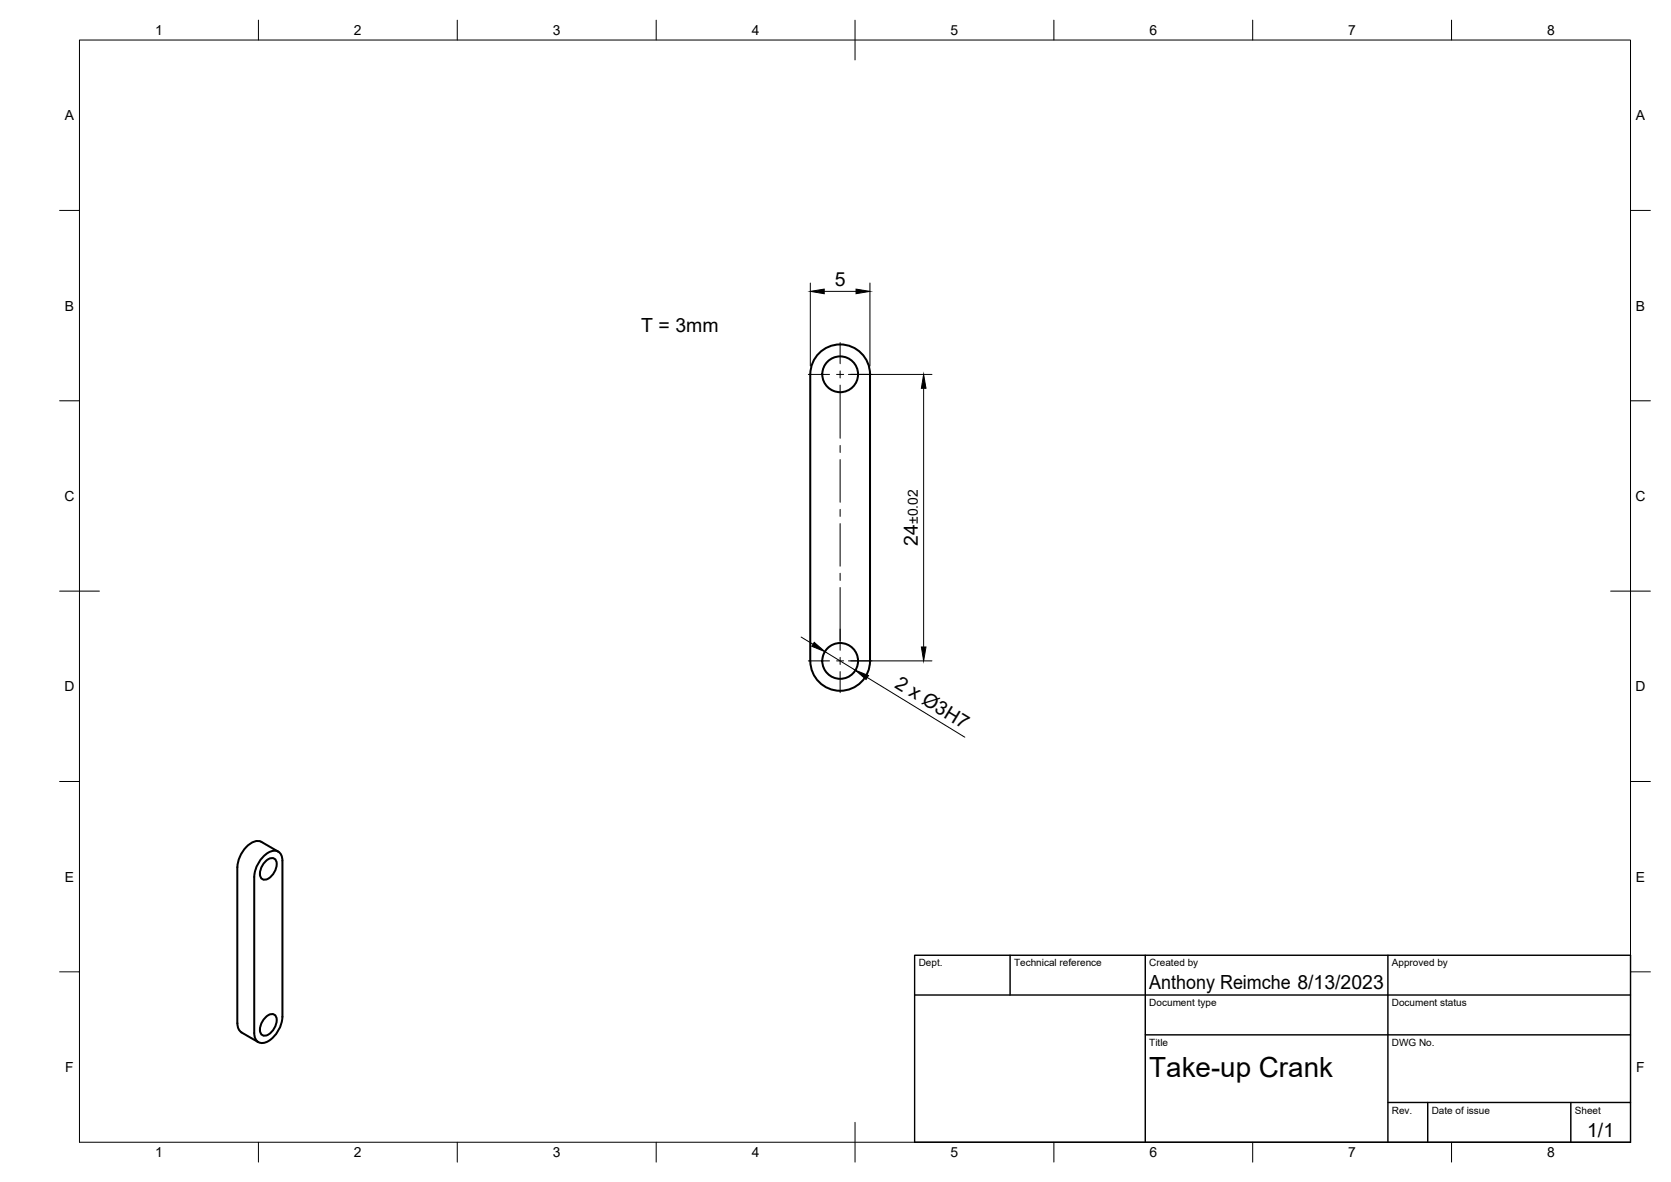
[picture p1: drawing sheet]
<svg xmlns="http://www.w3.org/2000/svg" width="420mm" height="297mm" viewBox="0 0 420 297" stroke-linecap="round" stroke-linejoin="round" font-family="sans-serif">
<!-- layer: Visible -->
<g fill="none" stroke="#000" stroke-width=".51">
<path d="M203.7 94.1l.1 72a7.5 7.5 0 0 0 7.5 7.5 7.5 7.5 0 0 0 7.5-7.5v-72M203.8 94.1a7.5 7.5 0 0 1 7.5-7.5 7.5 7.5 0 0 1 7.5 7.5M59.7 217.9v39.3M66.2 215.2a3.3 3.3 0 0 1 3.8-1.2 2.51 2.51 0 0 1 1 2.3v39.2a7.5 7.5 0 0 1-4.2 6.5 2.07 2.07 0 0 1-2.2-.4 2.07 2.07 0 0 1-.7-2v-39.2l.5-2.3 .8-1.6zM66.5 216.7a1.8 1.8 0 0 1 2.8-.6 3.9 3.9 0 0 1-2.9 5 1.8 1.8 0 0 1-.8-2.7zM70 214l-4.3-2.4a3.8 3.8 0 0 0-4.3 1.9l-1.4 2.5-.3 1.9M59.7 257.1a2.6 2.6 0 0 0 1 2.3l4.3 2.5M66.5 255.9a1.8 1.8 0 0 1 2.8-.6 3.9 3.9 0 0 1-2.9 5 1.8 1.8 0 0 1-.8-2.7z"/>
<circle cx="211.3" cy="94.1" r="4.5"/>
<circle cx="211.3" cy="166.1" r="4.5"/>
</g>
<!-- layer: BORDER -->
<g fill="none" stroke="#000" stroke-width=".25">
<path d="M20 10.1h390v276.9h-390zM65 5.1v5M115 5.1v5M165 5.1v5M215 5.1v10M265 5.1v5M315 5.1v5M365 5.1v5M15 52.9h5M410 52.9h5M15 100.7h5M410 100.7h5"/>
<path d="M15 148.6h10M405 148.6h10M15 196.4h5M410 196.4h5M15 244.2h5M410 244.2h5M65 287v5M115 287v5M165 287v5M215 282.1v9.9M265 287v5M315 287v5"/>
<path d="M365 287v5"/>
</g>
<!-- layer: TITLEBLOCK -->
<path d="M230 240.1h180v46.9h-180zM230 250h180M254 240.1v9.9M288 240.1v46.9M349 240.1v46.9M288 260.1h122M349 277.1h61M359 277.1v9.9M395 277.1v9.9" fill="none" stroke="#000" stroke-width=".36"/>
<!-- layer: Smart Centers -->
<g fill="none" stroke="#000" stroke-width=".25">
<path d="M203.2 94.1h5.4M210.4 94.1h1.7M211.2 86.1v5.3M211.2 93.2v1.8M211.2 96.8v13.3M213.9 94.1h5.3M211.2 111.9v1.8M211.2 115.5v10.7M211.2 128v1.8M211.2 131.6v10.7M211.2 144.1v1.8M211.2 147.6v15.8"/>
<path d="M203.2 166.1h5.4M210.4 166.1h1.7M211.2 165.2v1.8M211.2 168.8v5.3M213.9 166.1h5.3"/>
</g>
<!-- layer: FD_Dimensions -->
<path d="M203.8 71.1v20.9M207.2 73.2h8M218.7 71.1v20.9M213.3 94.1h21M232.2 97.6v65M201.4 160.1l3 1.8M207.4 163.8l7.7 4.6M213.3 166.1h21M218.1 170.3l24.5 15" fill="none" stroke="#000" stroke-width=".25"/>
<path d="M203.8 73.2l3.4-.5v1.1zM215.2 72.7l3.5 .5-3.5 .6zM232.2 94.1l.6 3.5h-1.1zM204.7 161.4l2.7 2.4-3.3-1.4zM215.1 168.4l3.3 1.4-.6 1zM231.7 162.6h1.1l-.6 3.5z" fill="#000" stroke="#000" stroke-width=".25"/>
<text font-size="7" x="289" y="270.6">Take-up Crank</text>
<g font-size="4.9">
<text x="209.9" y="71.8">5</text>
<text x="161.2" y="83.5">T = 3mm</text>
<text x="230.8" y="137.1" transform="rotate(-90 230.8 137.1)">24</text>
<text x="224.8" y="172.6" transform="rotate(31 224.8 172.6)">2 x Ø3H7</text>
<text x="289" y="248.5">Anthony Reimche 8/13/2023</text>
<text x="399.1" y="285.7">1/1</text>
</g>
<g font-size="3.5">
<text x="39" y="8.8">1</text>
<text x="89" y="8.8">2</text>
<text x="139" y="8.8">3</text>
<text x="189" y="8.8">4</text>
<text x="239" y="8.8">5</text>
<text x="289" y="8.8">6</text>
<text x="339" y="8.8">7</text>
<text x="389" y="8.8">8</text>
<text x="16.3" y="30.2">A</text>
<text x="411.3" y="30.2">A</text>
<text x="16.3" y="78">B</text>
<text x="411.3" y="78">B</text>
<text x="16.2" y="125.9">C</text>
<text x="411.2" y="125.9">C</text>
<text x="230.8" y="131.7" transform="rotate(-90 230.8 131.7)">±0.02</text>
<text x="16.2" y="173.7">D</text>
<text x="411.2" y="173.7">D</text>
<text x="16.3" y="221.6">E</text>
<text x="411.3" y="221.6">E</text>
<text x="16.4" y="269.4">F</text>
<text x="411.4" y="269.4">F</text>
<text x="39" y="290.8">1</text>
<text x="89" y="290.8">2</text>
<text x="139" y="290.8">3</text>
<text x="189" y="290.8">4</text>
<text x="239" y="290.8">5</text>
<text x="289" y="290.8">6</text>
<text x="339" y="290.8">7</text>
<text x="389" y="290.8">8</text>
</g>
<g font-size="2.5">
<text x="231" y="242.9">Dept.</text>
<text x="255" y="242.9">Technical reference</text>
<text x="289" y="242.9">Created by</text>
<text x="350" y="242.9">Approved by</text>
<text x="289" y="252.8">Document type</text>
<text x="350" y="252.8">Document status</text>
<text x="289" y="262.9">Title</text>
<text x="350" y="262.9">DWG No.</text>
<text x="350" y="279.9">Rev.</text>
<text x="360" y="279.9">Date of issue</text>
<text x="396" y="279.9">Sheet</text>
</g>
</svg>
